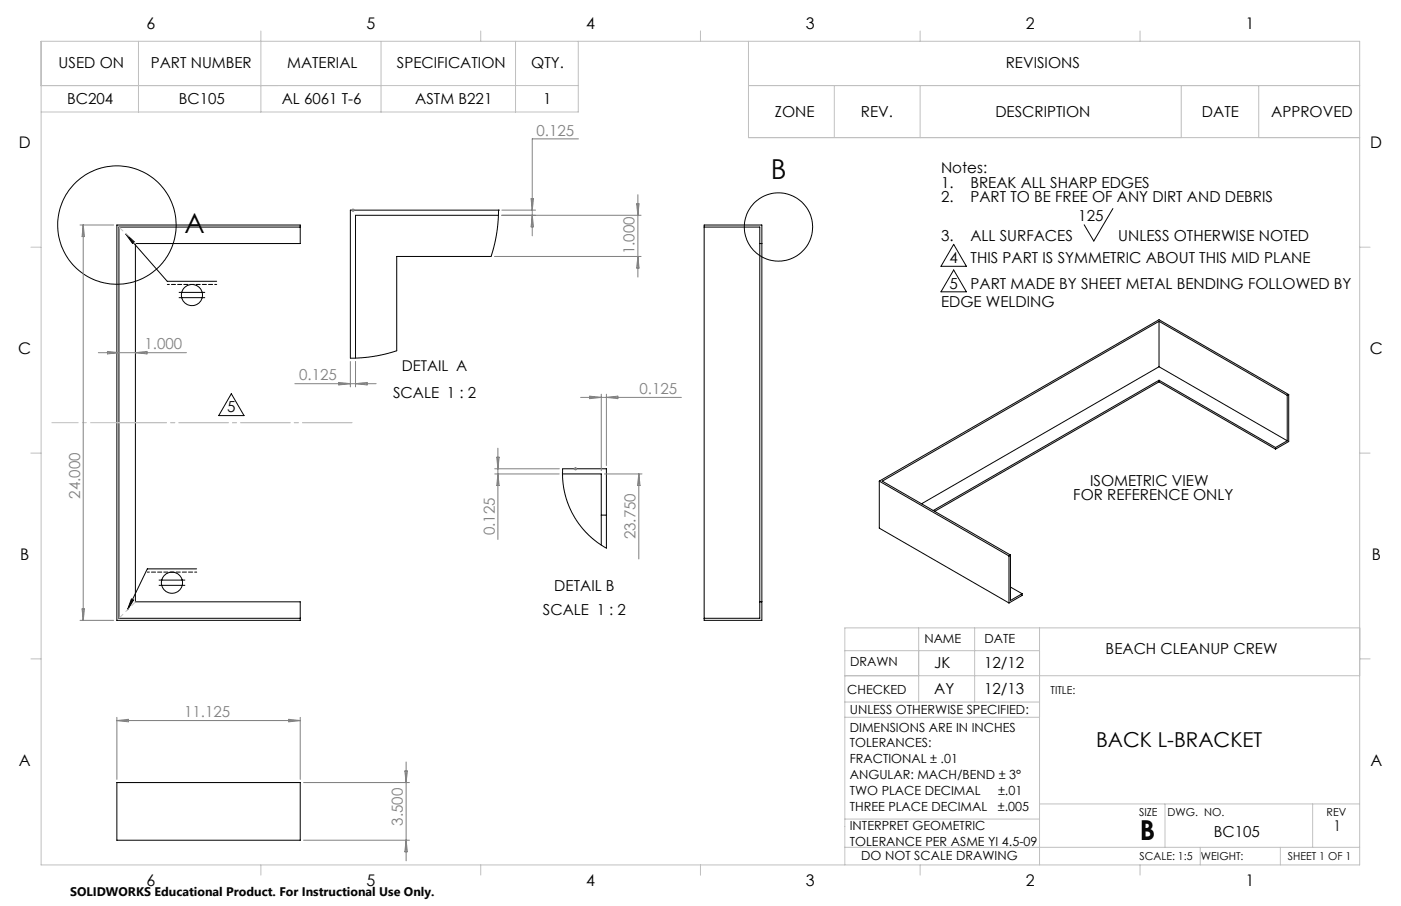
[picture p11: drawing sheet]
<svg xmlns="http://www.w3.org/2000/svg" width="432mm" height="279mm" viewBox="0 0 432 279" stroke-linecap="round" stroke-linejoin="round" font-family="sans-serif">
<g fill="none" stroke="#000" stroke-width=".31">
<path d="M36 69.4h56.5v5.7h-50.8v110.5h50.8v5.7h-56.5zM38.8 72.2l2.6 2.4-.5 .5zM38.8 72.2l12.7 14.5h15.3M92.5 70h-55.8v120.7h55.8M108 64.8h45.6l-.1 3.9-.5 3.8-1.7 6.6h-29l-.1 29.1-7.1 1.7-7.1 .6zM153.6 66.4h-44v44.1M153.6 64.8h.1M217 69.4h17.8v121.9h-17.8zM217 70h17.2v120.7h-17.2M234.2 75.1h.6M293.9 75.4l4 6.7h-7.9zM343 64.3l-5.9 10-2.9-5"/>
<path d="M55.1 91.8h8.1M55.1 90.2h8.1M293.9 83.3l4 6.7h-7.9zM357.2 99.1l39.5 22.8M357.2 99.1l-85.3 49.3 39.5 22.8M357.2 99.1v14M357.2 113.1l39.5 22.8M357.2 117.3l35.9 20.7M357.2 117.3l-69.6 40.1M357.2 113.1l-73.2 42.3M357.2 117.3v.5M357.2 117.8l-69.1 39.9"/>
<path d="M357.2 117.8l35.9 20.7M71.3 121.4l3.9 6.8h-7.8zM393.1 138v.5M396.7 135.9l-3.6 2.1M396.7 121.9v14M397.2 121.7l-40-23.1-86.2 49.8M397.2 121.7l-.5 .2M397.2 121.7v14.5l-4.1 2.3M173.4 146.2h11.9v21.9M173.4 144.6h13.5v24.5l-3.5-2.4-2.9-2.6-2.1-2.6-1.8-2.8-1.6-3.4-1.1-3.8-.5-3.5zM185.3 158.9h1.6M271 148.4l40 23"/>
<path d="M271 148.4v14.5l40 23M48.9 178.9h8.2M60.6 175.4h-15.2l-6.1 12.7M311 171.4v14.5M311.4 171.2l-.4 .2M311.4 171.2v14l3.6-2.1M40.5 184.7l.7 .3-1.9 3.1zM48.9 180.5h8.2M234.2 185.6h.6M311.4 181l3.6 2.1M315 183.1v.5l-4 2.3M36 241.3h56.5v17.8h-56.5z"/>
<circle cx="36" cy="69.4" r="18.3"/>
<circle cx="239.9" cy="70" r="10.5"/>
<circle cx="59.2" cy="91" r="3.3"/>
<circle cx="53" cy="179.7" r="3.3"/>
</g>
<g fill="none" stroke="#808080" stroke-width=".31">
<path d="M178.3 42.8h-14.3v29.9M24.7 69.4h10.3M25.6 69.4v121.9M25.6 69.4l.4 3.6h-.7zM108.3 64.8h1M108.4 64.5l.7 .7M108.8 64.3v1M109.1 64.5l-.7 .7M152.4 79.1h45.2M154.7 64.8h10.4M163.7 61.3h.7l-.4 3.5zM164 66.4l.4 3.6h-.7z"/>
<path d="M196.2 62.9h.8l-.4 3.5zM196.6 60v25.4M196.6 79.1l.4 3.6h-.8zM197.6 66.4h-43M30.3 108.8h27.2M33.1 108.4l3.6 .4-3.6 .3zM41.7 108.8l3.6-.4v.7zM90.9 118.3h25M104.4 117.9l3.6 .4-3.6 .4zM108 111.5v7.8M109.6 111.4v7.9M109.6 118.3l3.5-.4v.8z"/>
<path d="M153.5 138.2v28.2M179 122.6h31M181.8 122.2l3.5 .4-3.5 .3zM185.3 121.6v23.6M186.9 121.6v22M186.9 122.6l3.5-.4v.7zM152.5 144.6h19.9M152.5 146.2h19.9M153.1 141h.7l-.3 3.6zM153.5 146.2l.3 3.5h-.7zM176.8 144.6h1.1M177 144.2l.7 .7"/>
<path d="M177.4 144.1v1M177.7 144.2l-.7 .7M186.3 146.2h11.6M196.9 146.2v26.2M196.9 146.2l.4 3.5h-.8zM24.7 191.3h10.3M25.3 187.8h.7l-.4 3.5zM36 221.2v19.1M36 222.2h56.5M36 222.2l3.6-.4v.8zM89 221.8l3.5 .4-3.5 .4zM92.5 221.2v19.1"/>
<path d="M124.8 237.8h.8l-.4 3.5zM125.2 235v30.5M93.6 241.3h32.6M93.6 259.1h32.6M125.2 259.1l.4 3.6h-.8z"/>
</g>
<path d="M66.8 87.7h-15.2M60.6 176.4h-15.2" fill="none" stroke="#000" stroke-width=".31" stroke-dasharray="1.3 .6" stroke-dashoffset=".6"/>
<path d="M36 130.4h72.5M108.5 130.4h-72.5" fill="none" stroke="#c0c0c0" stroke-width=".31" stroke-dasharray="15.2 1.3 1.3 1.3"/>
<path d="M36 130.4h-20" fill="none" stroke="#c0c0c0" stroke-width=".31" stroke-dasharray="15.2 1.3 1.3 1.3" stroke-dashoffset="7.1"/>
<path d="M36.7 70l5.1 5.1M36.7 190.7l5.1-5.1" fill="none" stroke="#c0c0c0" stroke-width=".31" stroke-dasharray="15.2 1.3 1.3 1.3" stroke-dashoffset="13.6"/>
<g fill="none" stroke="#c0c0c0" stroke-width=".31">
<path d="M12.7 12.7h406.4v254h-406.4zM42.7 12.7v21.8M80.4 9.6v24.9M117.4 12.7v21.8M148.2 9.6v3.1M158.9 12.7v21.8M178.2 12.7v21.8h-165.5M215.9 9.5v3.2M230.7 12.7v29.7h188.4M283.6 9.6v3.1M351.4 9.6v3.1M12.7 26.4h165.5"/>
<path d="M230.7 26.4h188.4M257.1 26.4v16M283.6 26.4v16M364.1 26.4v16M387.9 26.4v16M9.5 76.2h3.2M419.1 76.2h3.2M9.5 139.7h3.2M419.1 139.7h3.2M283.1 193.6v22.9M300.4 193.6v22.9M320.4 193.6v73.1"/>
<path d="M419.1 193.6h-158.7v73.1M9.5 203.2h3.2M260.4 200.7h60M260.4 208.4h158.7M260.4 216.5h60M419.1 203.2h3.2M260.4 221.2h60M260.4 252.6h60M320.4 247.9h98.7M359.1 247.9v13.4M404.6 247.9v13.4M80.4 266.7v3.2"/>
<path d="M148.2 266.7v3.2M215.9 266.7v3.2M260.4 261.3h158.7M283.6 266.7v3.2M351.4 266.7v3.2M369.9 261.3v5.4M394.6 261.3v5.4"/>
</g>
<path d="M40.5 184.7l.7 .3-1.9 3.1zM38.8 72.2l2.6 2.4-.5 .5z" fill="#000"/>
<g font-size="8.5">
<text x="237.5" y="55.2">B</text>
<text x="56.8" y="71.8">A</text>
<text x="351.3" y="259">B</text>
</g>
<text font-size="6.3" x="337.8" y="230.3">BACK L-BRACKET</text>
<g font-size="4.9">
<text x="45.2" y="8.9">6</text>
<text x="112.9" y="8.9">5</text>
<text x="180.7" y="8.9">4</text>
<text x="248.4" y="8.9">3</text>
<text x="316.1" y="8.9">2</text>
<text x="383.9" y="8.9">1</text>
<text x="5.8" y="45.8">D</text>
<text x="422.3" y="45.8">D</text>
<text x="5.6" y="109.3">C</text>
<text x="422.2" y="109.3">C</text>
<text x="6.2" y="172.8">B</text>
<text x="422.8" y="172.8">B</text>
<text x="5.8" y="236.3">A</text>
<text x="422.4" y="236.3">A</text>
<text x="45.2" y="273.1">6</text>
<text x="112.9" y="273.1">5</text>
<text x="180.7" y="273.1">4</text>
<text x="248.4" y="273.1">3</text>
<text x="316.1" y="273.1">2</text>
<text x="383.9" y="273.1">1</text>
</g>
<g font-size="4.7">
<text x="18.1" y="21.1">USED ON</text>
<text x="46.5" y="21.1">PART NUMBER</text>
<text x="88.5" y="21.1">MATERIAL</text>
<text x="122.3" y="21.1">SPECIFICATION</text>
<text x="163.7" y="21.1">QTY.</text>
<text x="310" y="21.1">REVISIONS</text>
<text x="20.7" y="32">BC204</text>
<text x="55.1" y="32">BC105</text>
<text x="86.8" y="32">AL 6061 T-6</text>
<text x="128" y="32">ASTM B221</text>
<text x="167.4" y="32">1</text>
<text x="238.8" y="36.2">ZONE</text>
<text x="265.3" y="36.2">REV.</text>
<text x="306.8" y="36.2">DESCRIPTION</text>
<text x="370.4" y="36.2">DATE</text>
<text x="391.8" y="36.2">APPROVED</text>
<text x="290" y="53.3">Notes:</text>
<text x="290" y="57.9">1.</text>
<text x="299.1" y="57.9">BREAK ALL SHARP EDGES</text>
<text x="290" y="62.4">2.</text>
<text x="299.1" y="62.4">PART TO BE FREE OF ANY DIRT AND DEBRIS</text>
<text x="332.3" y="68.3">125</text>
<text x="290" y="74.3">3.</text>
<text x="299.1" y="74.3">ALL SURFACES</text>
<text x="344.7" y="74.3">UNLESS OTHERWISE NOTED</text>
<text x="292.7" y="81.1">4</text>
<text x="299.1" y="81.1">THIS PART IS SYMMETRIC ABOUT THIS MID PLANE</text>
<text x="292.7" y="89">5</text>
<text x="299.1" y="89">PART MADE BY SHEET METAL BENDING FOLLOWED BY</text>
<text x="290" y="94.6">EDGE WELDING</text>
<text x="121.1" y="122.6">SCALE 1 : 2</text>
<text x="70" y="127.1">5</text>
<text x="336" y="149.8">ISOMETRIC VIEW</text>
<text x="330.8" y="154.3">FOR REFERENCE ONLY</text>
<text x="170.8" y="182.2">DETAIL B</text>
<text x="167.3" y="189.6">SCALE 1 : 2</text>
<text x="340.8" y="201.8">BEACH CLEANUP CREW</text>
<text x="288" y="205.9">JK</text>
<text x="303.3" y="205.9">12/12</text>
<text x="288" y="213.9">AY</text>
<text x="303.3" y="213.9">12/13</text>
<text x="374.1" y="258.2">BC105</text>
</g>
<g font-size="4.7" fill="#808080">
<text x="165.4" y="41.8">0.125</text>
<text x="195.6" y="78.4" transform="rotate(-90 195.6 78.4)">1.000</text>
<text x="44.6" y="107.7">1.000</text>
<text x="92.2" y="117.3">0.125</text>
<text x="197.1" y="121.5">0.125</text>
<text x="24.7" y="153.8" transform="rotate(-90 24.7 153.8)">24.000</text>
<text x="152.5" y="165.1" transform="rotate(-90 152.5 165.1)">0.125</text>
<text x="195.9" y="166.4" transform="rotate(-90 195.9 166.4)">23.750</text>
<text x="56.7" y="221.2">11.125</text>
<text x="124.2" y="254.6" transform="rotate(-90 124.2 254.6)">3.500</text>
</g>
<g font-size="4.6">
<text x="123.9" y="114.4">DETAIL A</text>
<text x="411" y="256.2">1</text>
</g>
<g font-size="3.9">
<text x="284.9" y="198.3">NAME</text>
<text x="303.4" y="198.3">DATE</text>
<text x="262" y="205.5">DRAWN</text>
<text x="261.1" y="213.9">CHECKED</text>
<text x="261.9" y="220.3">UNLESS OTHERWISE SPECIFIED:</text>
<text x="261.9" y="225.6">DIMENSIONS ARE IN INCHES</text>
<text x="261.9" y="230.5">TOLERANCES:</text>
<text x="261.9" y="235.4">FRACTIONAL ± .01</text>
<text x="261.9" y="240.3">ANGULAR: MACH/BEND ± 3°</text>
<text x="261.9" y="245.1">TWO PLACE DECIMAL</text>
<text x="307.6" y="245.1">±.01</text>
<text x="261.9" y="250">THREE PLACE DECIMAL</text>
<text x="307.5" y="250">±.005</text>
<text x="261.9" y="255.9">INTERPRET GEOMETRIC</text>
<text x="261.9" y="260.8">TOLERANCE PER ASME YI 4.5-09</text>
<text x="265.5" y="265.2">DO NOT SCALE DRAWING</text>
</g>
<text font-size="3.8" x="21.6" y="276.3">SOLIDWORKS Educational Product. For Instructional Use Only.</text>
<g font-size="3.4">
<text x="323.8" y="214">TITLE:</text>
<text x="351.1" y="251.6">SIZE</text>
<text x="359.9" y="251.6">DWG. NO.</text>
<text x="408.9" y="251.7">REV</text>
<text x="351.2" y="265.2">SCALE: 1:5</text>
<text x="370.1" y="265.3">WEIGHT:</text>
<text x="396.9" y="265.2">SHEET 1 OF 1</text>
</g>
</svg>
